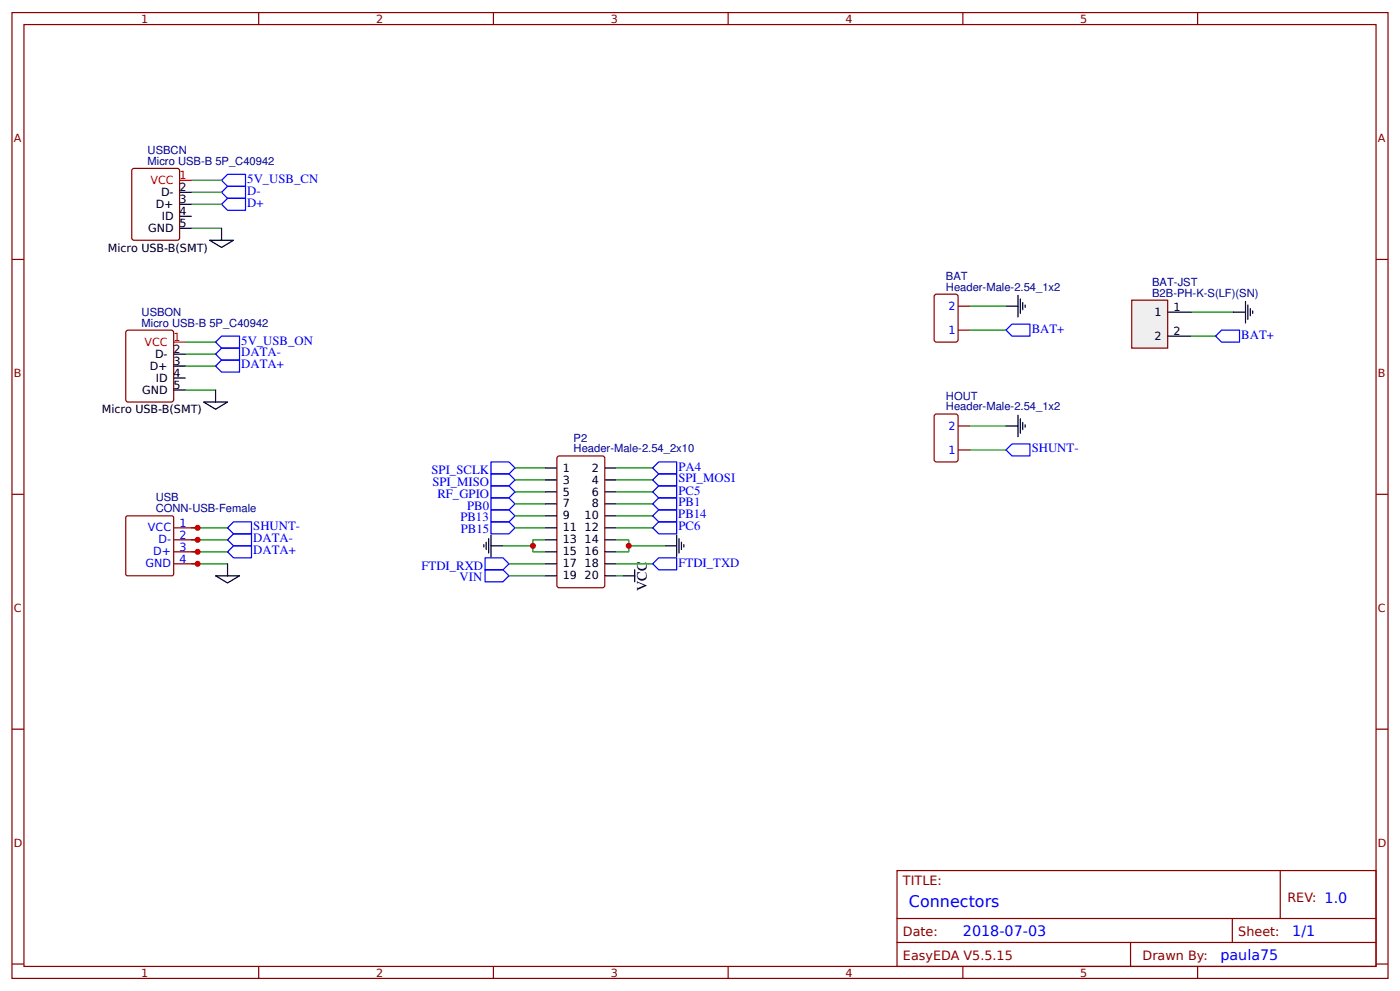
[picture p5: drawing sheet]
<svg xmlns="http://www.w3.org/2000/svg" width="309mm" height="219mm" viewBox="0 0 309 219" stroke-linecap="round" stroke-linejoin="round" font-family="sans-serif">
<g fill="none" stroke="#800" stroke-width=".26">
<path d="M2.6 2.8h304.1v213.2h-304.1zM5.3 5.4h298.7v208h-298.7zM57.1 2.8v2.6M109 2.8v2.6M160.9 2.8v2.6M212.7 2.8v2.6M264.6 2.8v2.6M29.4 37.2h9.8l.4 .2 .1 15.1-.3 .5h-9.8l-.4-.2-.1-15.1zM2.6 57.3h2.7M304 57.3h2.7M27.9 73.2l.4-.3h9.5l.5 .3 .1 15-.3 .5-9.8 .1-.4-.3zM206.4 65.2l.5-.2h4.2l.5 .2 .1 9.8-.3 .5h-4.5l-.5-.2z"/>
<path d="M211.7 72.9h2.6M211.7 67.6h2.6M206.4 91.7l.5-.3h4.2l.5 .3 .1 9.8-.3 .4-4.5 .1-.5-.3zM211.7 99.4h2.6M211.7 94.1h2.6M2.6 109.1h2.7M304 109.1h2.7M2.6 161h2.7M304 161h2.7M198.2 192.2h105.8v21.2h-105.8zM282.8 192.2v10.6M2.6 212.9h2.7"/>
<path d="M57.1 213.4v2.6M109 213.4v2.6M160.9 213.4v2.6M198.2 202.8h105.8M198.2 208.1h105.8M212.7 213.4v2.6M249.8 208.1v5.3M264.6 213.4v2.6M272.3 202.8v5.3M304 212.9h2.7"/>
</g>
<g fill="none" stroke="#00f" stroke-width=".26">
<path d="M48.9 39.8l1.4-1.3h3.9v2.6h-3.9zM48.9 42.5l1.4-1.4h3.9v2.7h-3.9zM48.9 45.1l1.4-1.3h3.9v2.6h-3.9zM47.6 75.5l1.3-1.3h4v2.7h-4zM47.6 78.2l1.3-1.3h4v2.6h-4zM222.2 72.9l1.4-1.3h3.9v2.6h-3.9zM268.6 74.2l1.3-1.3h3.9v2.6h-3.9zM47.6 80.8l1.3-1.3h4v2.7h-4zM222.2 99.4l1.4-1.4h3.9v2.7h-3.9zM50.3 116.5l1.3-1.3h4v2.7h-4zM50.3 119.2l1.3-1.3h4v2.6h-4zM108.5 102h3.9l1.4 1.3-1.4 1.3h-3.9z"/>
<path d="M108.5 104.6h3.9l1.4 1.4-1.4 1.3h-3.9zM108.5 107.3h3.9l1.4 1.3-1.4 1.3h-3.9zM145.5 104.6h4v2.7h-4l-1.3-1.3zM50.3 121.8l1.3-1.3h4v2.7h-4z"/>
</g>
<g fill="none" stroke="#080" stroke-width=".26">
<path d="M42.3 39.8h6.6M42.3 42.5h6.6M42.3 45.1h6.6M42.3 50.4h6.6M41 75.5h6.6M41 78.2h6.6M214.3 67.6h7.9M214.3 72.9h7.9M263.3 68.9h9.2M41 80.8h6.6M41 86.1h6.6M214.3 94.1h7.9"/>
<path d="M214.3 99.4h7.9M42.3 116.5h8M42.3 119.2h8M42.3 121.8h8M42.3 124.5h8"/>
</g>
<g fill="none" stroke="#000" stroke-width=".26">
<path d="M39.7 42.5h2.6M39.7 45.1h2.6M39.7 47.8h2.6M39.7 50.4h2.6M38.4 78.2h2.6M222.2 67.6h2.7M224.9 65.2v4.8M225.4 66v3.2M226 66.8v1.6M226.5 67.3v.6M272.5 68.9h2.7M275.2 66.5v4.8"/>
<path d="M275.7 67.3v3.2M276.2 68.1v1.6M276.8 68.7v.5M38.4 80.8h2.6M38.4 83.5h2.6M38.4 86.1h2.6M222.2 94.1h2.7M224.9 91.7v4.7M225.4 92.5v3.1M226 93.3v1.6M226.5 93.8v.5"/>
</g>
<path d="M39.7 39.8h2.6M38.4 75.5h2.6" fill="none" stroke="#f00" stroke-width=".26"/>
<path d="M250 66.3h8v10.6h-8z" fill="#efefef" stroke="#800" stroke-width=".26"/>
<g fill="none" stroke="#000" stroke-width=".26">
<path d="M46.3 53h5.3l-2.7 1.6zM48.9 50.4v2.6M258 68.9h5.3M258 74.2h5.3M45 88.8h5.3l-2.7 1.6zM47.6 86.1v2.7M107.4 119.7v1.6M107.9 118.9v3.2M108.5 118.1v4.8M120.4 103.3h2.6M120.4 106h2.6M120.4 108.6h2.6"/>
<path d="M120.4 111.3h2.6M120.4 113.9h2.6M120.4 116.5h2.6M120.4 119.2h2.6M133.6 103.3h2.7M133.6 106h2.7M133.6 108.6h2.7M133.6 111.3h2.7M133.6 113.9h2.7M133.6 116.5h2.7M133.6 119.2h2.7M149.5 118.1v4.8"/>
<path d="M150 118.9v3.2M150.5 119.7v1.6M47.6 127.1h5.3l-2.6 1.6zM50.3 124.5v2.6M106.9 120.3v.5M108.5 120.5h2.6M120.4 121.8h2.6M120.4 124.5h2.6M120.4 127.1h2.6M133.6 121.8h2.7M133.6 124.5h2.7M133.6 127.1h2.7"/>
<path d="M137.6 127.1h2.6M140.2 125.8v2.7M146.8 120.5h2.7M151.1 120.3v.5"/>
</g>
<g fill="none" stroke="#080" stroke-width=".26">
<path d="M263.3 74.2h5.3M113.8 103.3h6.6M113.8 106h6.6M113.8 108.6h6.6M113.8 111.3h6.6M113.8 113.9h6.6M113.8 116.5h6.6M120.4 119.2h-2.7v2.6h2.7M136.3 119.2h2.6v2.6h-2.6M136.3 103.3h7.9M136.3 106h7.9M136.3 108.6h7.9"/>
<path d="M136.3 111.3h7.9M136.3 113.9h7.9M136.3 116.5h7.9M111.1 120.5h6.6M112.4 127.1h8M112.4 124.5h8M136.3 127.1h1.3M136.3 124.5h7.9M138.9 120.5h7.9"/>
</g>
<path d="M108.5 112.6h3.9l1.4 1.3-1.4 1.3h-3.9zM108.5 115.2h3.9l1.4 1.3-1.4 1.4h-3.9zM108.5 109.9h3.9l1.4 1.4-1.4 1.3h-3.9zM144.2 108.6l1.3-1.3h4v2.6h-4zM144.2 103.3l1.3-1.3h4v2.6h-4zM144.2 111.3l1.3-1.4h4v2.7h-4zM144.2 116.5l1.3-1.3h4v2.7h-4zM145.5 112.6h4v2.6h-4l-1.3-1.3zM107.2 125.8h3.9l1.3 1.3-1.3 1.4h-3.9zM107.2 123.2h3.9l1.3 1.3-1.3 1.3h-3.9zM144.2 124.5l1.3-1.3h4v2.6h-4z" fill="none" stroke="#00f" stroke-width=".26"/>
<path d="M38.4 116.5h5.3M38.4 119.2h5.3M123.3 100.7h9.8l.4 .2 .1 28.3-.2 .5-9.8 .1-.5-.3-.1-28.3zM38.4 121.8h5.3M38.4 124.5h5.3" fill="none" stroke="#800" stroke-width=".26"/>
<path d="M27.8 114.1l.4-.2h9.8l.3 .2 .1 12.6-.2 .4h-10l-.4-.2z" fill="none" stroke="#900" stroke-width=".26"/>
<g fill="#c00">
<circle cx="43.7" cy="116.5" r=".66"/>
<circle cx="43.7" cy="119.2" r=".66"/>
<circle cx="43.7" cy="121.8" r=".66"/>
<circle cx="43.7" cy="124.5" r=".66"/>
<circle cx="138.9" cy="120.5" r=".66"/>
<circle cx="117.7" cy="120.5" r=".66"/>
</g>
<text font-size="3.5" fill="#00f" x="200.8" y="200.2">Connectors</text>
<text font-size="3.2" x="142.9" y="130.5" transform="rotate(-90 142.9 130.5)">VCC</text>
<g font-size="3.2" fill="#00f">
<text x="212.7" y="206.8">2018-07-03</text>
<text x="285.5" y="206.8">1/1</text>
<text x="269.6" y="212.1">paula75</text>
</g>
<g font-size="2.8" fill="#00f">
<text x="54.6" y="40.3">5V_USB_CN</text>
<text x="54.6" y="43">D-</text>
<text x="54.6" y="45.6">D+</text>
<text x="53.3" y="76.1">5V_USB_ON</text>
<text x="227.9" y="73.4">BAT+</text>
<text x="274.2" y="74.9">BAT+</text>
<text x="53.3" y="78.7">DATA-</text>
<text x="53.3" y="81.4">DATA+</text>
<text x="227.9" y="99.9">SHUNT-</text>
<text x="95.3" y="104.7">SPI_SCLK</text>
<text x="95.5" y="107.3">SPI_MISO</text>
<text x="149.9" y="106.5">SPI_MOSI</text>
<text x="149.9" y="103.9">PA4</text>
<text x="96.6" y="109.9">RF_GPIO</text>
<text x="103.2" y="112.6">PB0</text>
<text x="149.9" y="109.3">PC5</text>
<text x="149.9" y="111.8">PB1</text>
<text x="56" y="117.1">SHUNT-</text>
<text x="56" y="119.7">DATA-</text>
<text x="101.7" y="115.1">PB13</text>
<text x="101.8" y="117.6">PB15</text>
<text x="149.8" y="114.5">PB14</text>
<text x="149.9" y="117.1">PC6</text>
<text x="56" y="122.4">DATA+</text>
<text x="93.1" y="125.8">FTDI_RXD</text>
<text x="149.9" y="125.1">FTDI_TXD</text>
<text x="101.5" y="128.4">VIN</text>
</g>
<g font-size="2.8" fill="#800">
<text x="199.5" y="195.4">TITLE:</text>
<text x="284.4" y="199.1">REV: 1.0</text>
<text x="199.5" y="206.8">Date:</text>
<text x="273.6" y="206.8">Sheet:</text>
<text x="199.5" y="212.1">EasyEDA V5.5.15</text>
<text x="252.4" y="212.1">Drawn By:</text>
</g>
<g font-size="2.5" fill="#800">
<text x="31.2" y="5">1</text>
<text x="83.1" y="5">2</text>
<text x="134.9" y="5">3</text>
<text x="186.8" y="5">4</text>
<text x="238.7" y="5">5</text>
<text x="3" y="31.4">A</text>
<text x="304.4" y="31.4">A</text>
<text x="3" y="83.2">B</text>
<text x="304.4" y="83.2">B</text>
<text x="3" y="135.1">C</text>
<text x="304.4" y="135.1">C</text>
<text x="3" y="186.9">D</text>
<text x="304.4" y="186.9">D</text>
<text x="31.2" y="215.6">1</text>
<text x="83.1" y="215.6">2</text>
<text x="134.9" y="215.6">3</text>
<text x="186.8" y="215.6">4</text>
<text x="238.7" y="215.6">5</text>
</g>
<g font-size="2.5" fill="#000080">
<text x="32.6" y="34">USBCN</text>
<text x="32.6" y="36.4">Micro USB-B 5P_C40942</text>
<text x="209" y="64.2">Header-Male-2.54_1x2</text>
<text x="209" y="61.8">BAT</text>
<text x="254.5" y="65.5">B2B-PH-K-S(LF)(SN)</text>
<text x="254.5" y="63.1">BAT-JST</text>
<text x="31.3" y="69.7">USBON</text>
<text x="31.3" y="72.1">Micro USB-B 5P_C40942</text>
<text x="209" y="88.3">HOUT</text>
<text x="209" y="90.6">Header-Male-2.54_1x2</text>
<text x="126.7" y="99.9">Header-Male-2.54_2x10</text>
<text x="126.7" y="97.5">P2</text>
<text x="34.4" y="113.1">CONN-USB-Female</text>
<text x="34.4" y="110.7">USB</text>
</g>
<g font-size="2.5" fill="#f00">
<text x="33.2" y="40.6">VCC</text>
<text x="39.7" y="39.6">1</text>
<text x="31.9" y="76.3">VCC</text>
<text x="38.4" y="75.3">1</text>
</g>
<g font-size="2.5">
<text x="34.4" y="45.9">D+</text>
<text x="35.6" y="43.3">D-</text>
<text x="39.7" y="42.2">2</text>
<text x="39.7" y="44.8">3</text>
<text x="39.7" y="47.5">4</text>
<text x="32.7" y="51.2">GND</text>
<text x="35.7" y="48.6">ID</text>
<text x="39.7" y="50.1">5</text>
<text x="23.8" y="55.6">Micro USB-B(SMT)</text>
<text x="255.1" y="69.7">1</text>
<text x="259.3" y="68.7">1</text>
<text x="38.4" y="77.9">2</text>
<text x="255.1" y="75">2</text>
<text x="259.3" y="74">2</text>
<text x="33.1" y="81.6">D+</text>
<text x="34.2" y="79">D-</text>
<text x="38.4" y="80.6">3</text>
<text x="38.4" y="83.2">4</text>
<text x="31.4" y="86.9">GND</text>
<text x="34.4" y="84.3">ID</text>
<text x="38.4" y="85.9">5</text>
<text x="22.5" y="91.3">Micro USB-B(SMT)</text>
<text x="124.4" y="104.1">1</text>
<text x="124.4" y="106.8">3</text>
<text x="130.7" y="104.1">2</text>
<text x="130.7" y="106.8">4</text>
<text x="124.4" y="109.4">5</text>
<text x="124.4" y="112.1">7</text>
<text x="130.7" y="109.4">6</text>
<text x="130.7" y="112.1">8</text>
<text x="124.4" y="114.7">9</text>
<text x="124.4" y="117.3">11</text>
<text x="124.4" y="120">13</text>
<text x="129.1" y="114.7">10</text>
<text x="129.1" y="117.3">12</text>
<text x="129.1" y="120">14</text>
<text x="124.4" y="122.6">15</text>
<text x="124.4" y="125.3">17</text>
<text x="129.1" y="122.6">16</text>
<text x="129.1" y="125.3">18</text>
<text x="124.4" y="127.9">19</text>
<text x="129.1" y="127.9">20</text>
</g>
<g font-size="2.5" fill="#00f">
<text x="209.6" y="68.4">2</text>
<text x="209.6" y="73.7">1</text>
<text x="209.6" y="94.9">2</text>
<text x="209.6" y="100.1">1</text>
<text x="32.7" y="117.3">VCC</text>
<text x="35" y="120">D-</text>
<text x="39.7" y="116.3">1</text>
<text x="39.7" y="118.9">2</text>
<text x="32.2" y="125.3">GND</text>
<text x="33.9" y="122.6">D+</text>
<text x="39.7" y="121.6">3</text>
<text x="39.7" y="124.2">4</text>
</g>
</svg>
